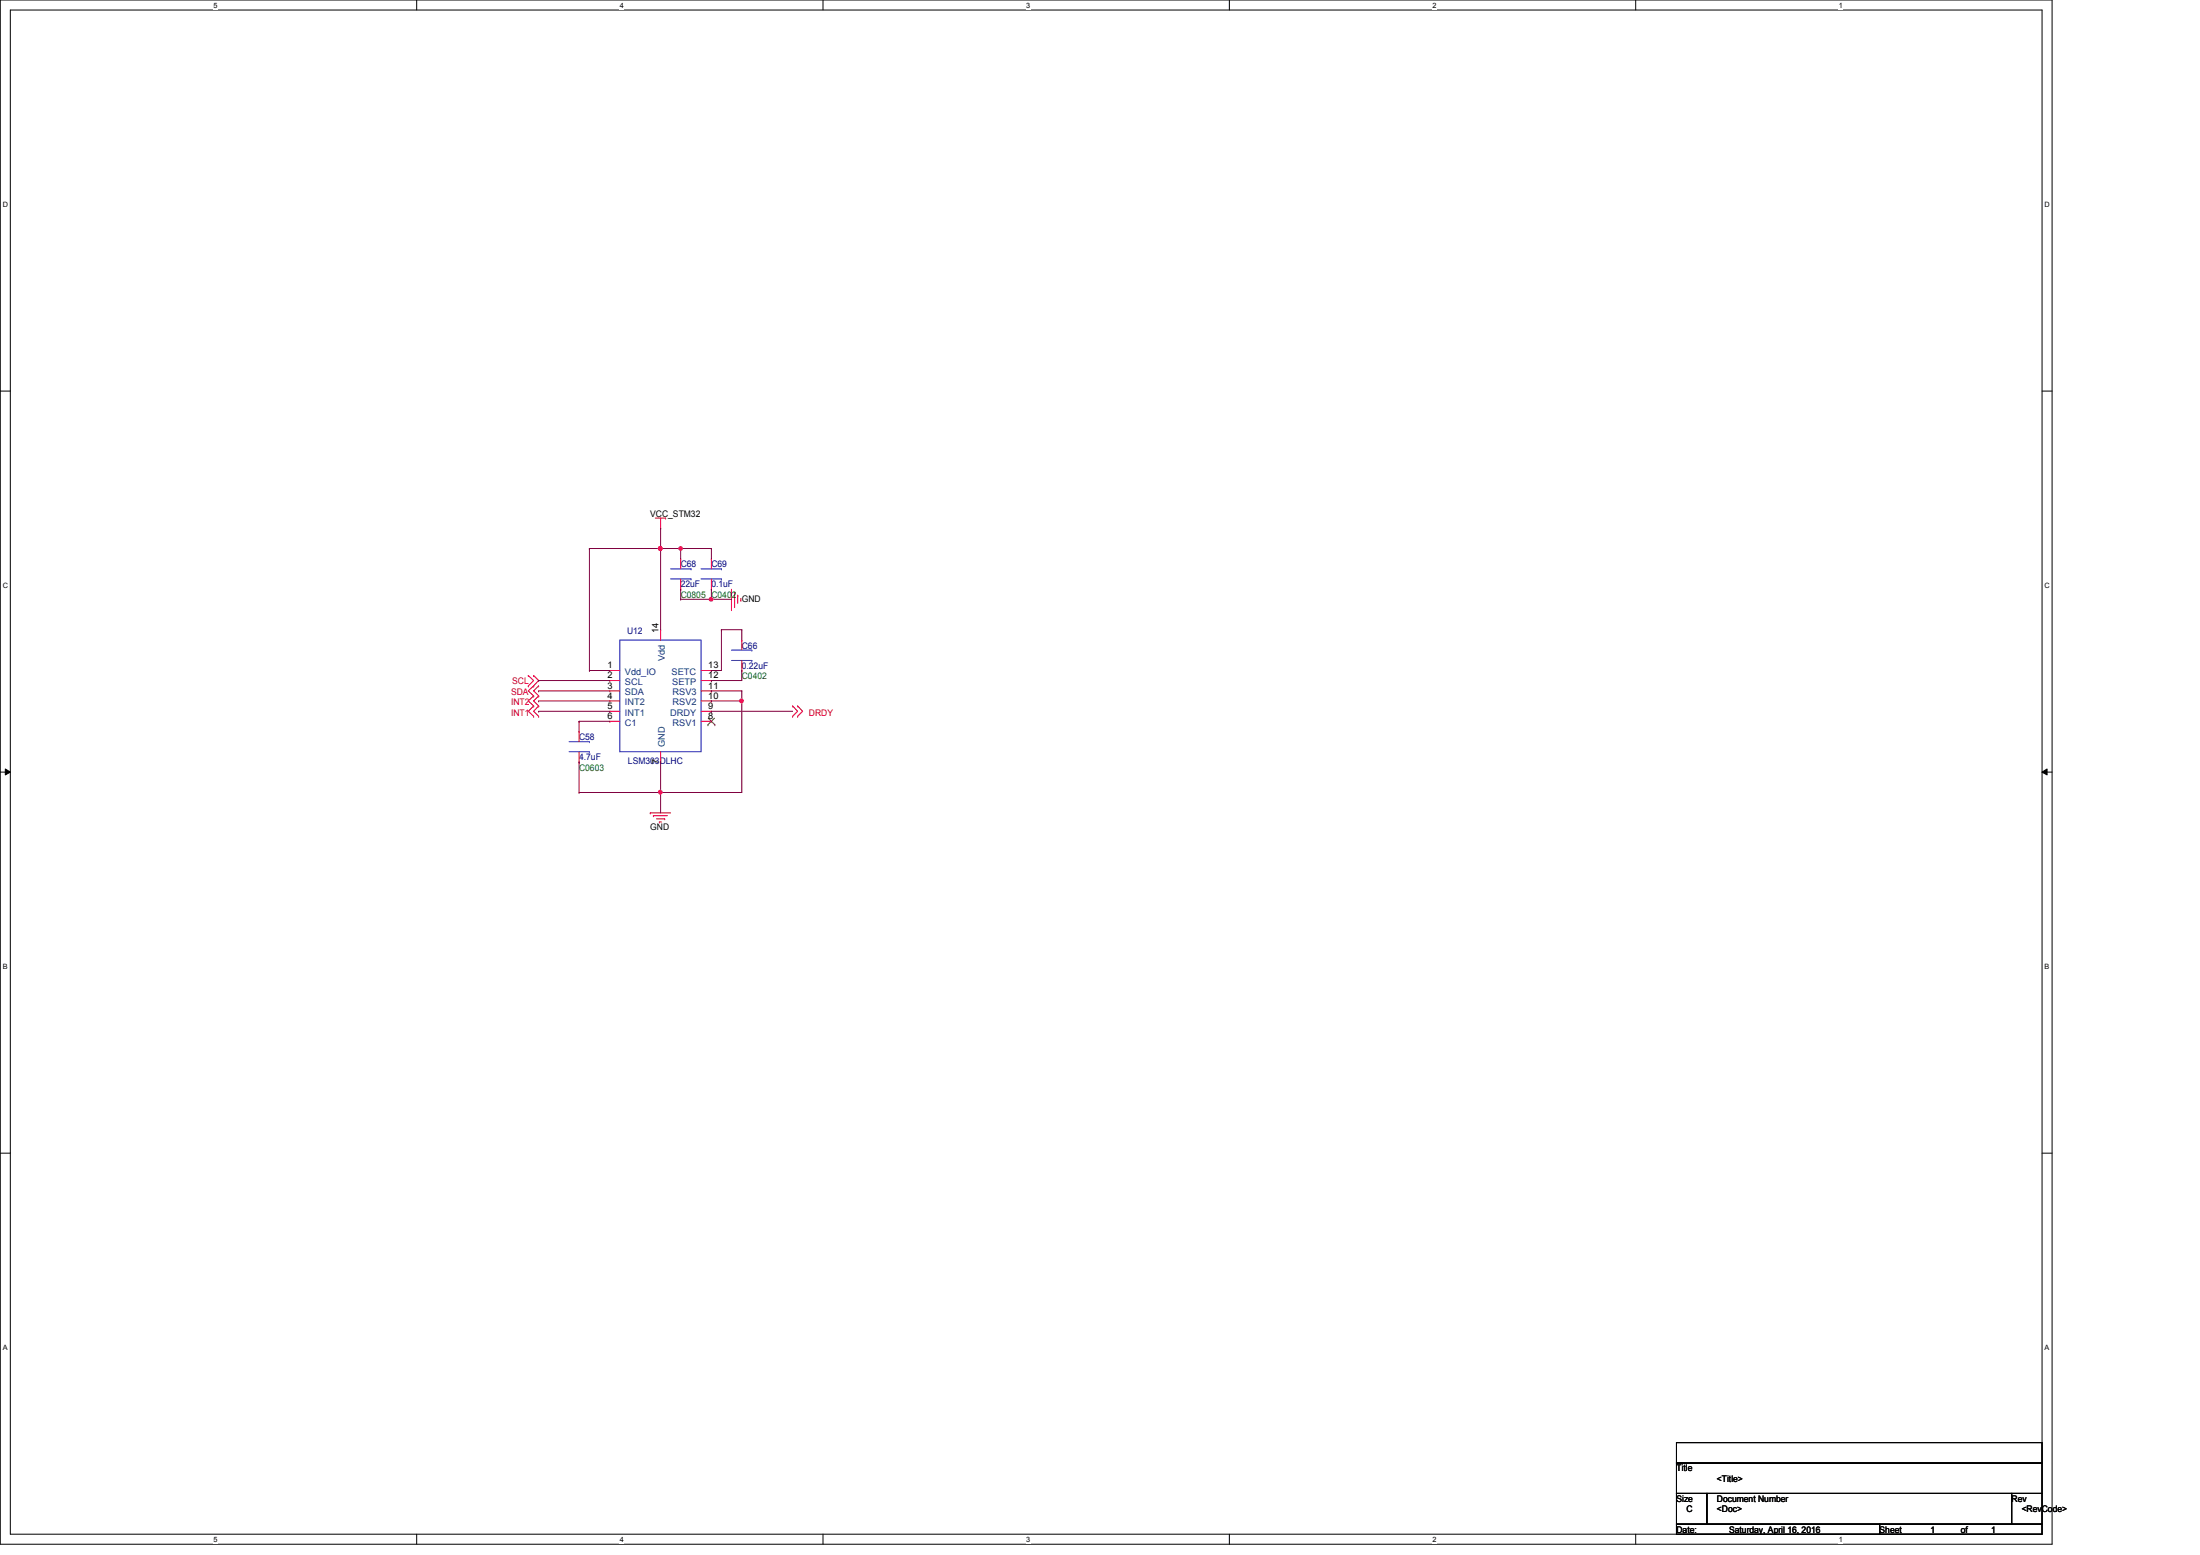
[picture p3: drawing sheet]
<svg xmlns="http://www.w3.org/2000/svg" width="297mm" height="210mm" viewBox="0 0 297 210" stroke-linecap="round" stroke-linejoin="round" font-family="sans-serif">
<path d="M0 0h277.1v208.4h-277.1zM1.4 1.4h274.3v205.7h-274.3z" fill="none" stroke="#000" stroke-width=".14"/>
<g fill="#fff">
<path d="M28.8 .1h.6v1.1h-.6z"/>
<path d="M28.8 207.2h.6v1.1h-.6z"/>
</g>
<path d="M56.3 0v1.4M56.3 207.1v1.3" fill="none" stroke="#000" stroke-width=".14"/>
<g fill="#fff">
<path d="M83.7 .1h.5v1.1h-.5z"/>
<path d="M83.7 207.2h.5v1.1h-.5z"/>
</g>
<path d="M111.1 0v1.4M111.1 207.1v1.3" fill="none" stroke="#000" stroke-width=".14"/>
<g fill="#fff">
<path d="M138.6 .1h.5v1.1h-.5z"/>
<path d="M138.6 207.2h.5v1.1h-.5z"/>
</g>
<path d="M166 0v1.4M166 207.1v1.3" fill="none" stroke="#000" stroke-width=".14"/>
<g fill="#fff">
<path d="M193.4 .1h.6v1.1h-.6z"/>
<path d="M193.4 207.2h.6v1.1h-.6z"/>
</g>
<path d="M220.8 0v1.4M220.8 207.1v1.3" fill="none" stroke="#000" stroke-width=".14"/>
<g fill="#fff">
<path d="M248.3 .1h.5v1.1h-.5z"/>
<path d="M248.3 207.2h.5v1.1h-.5z"/>
<path d="M.4 27.1h.7v1.1h-.7z"/>
<path d="M276.1 27.1h.7v1.1h-.7z"/>
<path d="M.4 78.5h.7v1.1h-.7z"/>
<path d="M276.1 78.5h.7v1.1h-.7z"/>
</g>
<path d="M0 52.8h1.4M275.7 52.8h1.4" fill="none" stroke="#000" stroke-width=".14"/>
<g fill="#fff">
<path d="M.4 129.9h.6v1.1h-.6z"/>
<path d="M276.1 129.9h.6v1.1h-.6z"/>
</g>
<path d="M0 104.2h1.4M.7 103.8l.7 .4-.7 .4zM275.7 104.2l.7-.4v.8zM275.7 104.2h1.4" fill="none" stroke="#000" stroke-width=".14"/>
<path d="M.7 103.8l.7 .4-.7 .4zM275.7 104.2l.7-.4v.8z" fill="#000"/>
<g fill="#fff">
<path d="M.4 181.4h.6v1.1h-.6z"/>
<path d="M276.1 181.4h.6v1.1h-.6z"/>
</g>
<path d="M0 155.7h1.4M275.7 155.7h1.4M226.4 194.7h49.3v2.8h-49.3zM226.4 197.5h49.3v4.1h-49.3zM226.4 201.6h4.1v4.1h-4.1zM226.4 205.7h27.4v1.4h-27.4zM230.5 201.6h41.1v4.1h-41.1zM253.8 205.7h21.9v1.4h-21.9zM271.6 201.6h4.1v4.1h-4.1z" fill="none" stroke="#000" stroke-width=".14"/>
<g fill="none" stroke="#f00" stroke-width=".14">
<path d="M88.5 69.9h1.4M89.2 71.3h.1M89.2 69.9v1.4M89.9 69.9h.1M91.9 75.4h.1M91.9 79.5h.1M91.9 75.4v1.4M91.9 78.1v1.4M96.1 75.4h.1M96.1 79.5h.1M96.1 75.4v1.4M96.1 78.1v1.4"/>
<path d="M98.8 79.5v2.8M99.2 80v1.9M71.3 92.6h.1M71.3 91.2h.1M71.3 91.2l.7 .7-.7 .7M72 91.2h.1M72 92.6h.1M72 93.9h.1M72 95.3h.1M72 96.7h.1M72 91.2l.7 .7-.7 .7M72 92.6l-.7 .7 .7 .6"/>
<path d="M72 93.9l-.7 .7 .7 .7M72 95.3l-.7 .7 .7 .7M72.7 92.6h.1M72.7 93.9h.1M72.7 95.3h.1M72.7 96.7h.1M72.7 92.6l-.7 .7 .7 .6M72.7 93.9l-.7 .7 .7 .7M72.7 95.3l-.7 .7 .7 .7M78.2 98.7h.1M78.2 98.7v1.4M82.3 90.5h.1"/>
<path d="M82.3 91.9h.1M82.3 93.3h.1M82.3 94.6h.1M82.3 96h.1M82.3 97.4h.1M82.3 90.5h1.4M82.3 91.9h1.4M82.3 93.3h1.4M82.3 94.6h1.4M82.3 96h1.4M82.3 97.4h1.4M89.2 85h.1"/>
<path d="M89.2 85v1.4M94.7 90.5h1.4M94.7 91.9h1.4M94.7 93.3h1.4M94.7 94.6h1.4M94.7 96h1.4M94.7 97.4h1.4M96.1 97.4h.1M96.1 96h.1M96.1 94.6h.1M96.1 93.3h.1M96.1 91.9h.1"/>
<path d="M96.1 90.5h.1M98.8 82.3h.1M99.2 81.9h.1M99.6 80.3h.1M99.6 80.3v1.1M100 81h.1M100 80.8v.2M100.2 86.4h.1M100.2 90.5h.1M100.2 86.4v1.4M100.2 89.2v1.3M107 95.3h.1"/>
<path d="M107 96.7h.1M107 95.3l.7 .7-.7 .7M107.7 95.3h.1M107.7 96.7h.1M107.7 95.3l.7 .7-.7 .7M78.2 102.9h.1M78.2 101.5v1.4M87.8 109.7h.1M87.8 109.7h2.7M88.2 110.1h.1M88.2 110.1h1.9M88.6 110.5h1.1"/>
<path d="M89 111h.1M89 111h.3M89.2 102.9h.1M89.2 101.5v1.4M89.7 110.5h.1"/>
</g>
<g fill="none" stroke="#00f" stroke-width=".14">
<path d="M90.5 76.8h2.8M90.5 78.1h2.8M93.3 76.8h.1M93.3 78.1h.1M94.7 76.8h2.7M94.7 78.1h2.7M97.4 76.8h.1M97.4 78.1h.1M83.7 86.4h11v15.1h-11zM98.8 87.8h2.7M98.8 89.2h2.7M101.5 87.8h.1"/>
<path d="M101.5 89.2h.1M76.8 100.1h2.8M76.8 101.5h2.8M79.6 100.1h.1M79.6 101.5h.1"/>
</g>
<path d="M95.6 97.8h.1M95.6 96.9l.9 .9M96.5 96.9l-.9 .9M96.5 97.8h.1" fill="none" stroke="#804000" stroke-width=".14"/>
<g fill="none" stroke="#800040" stroke-width=".14">
<path d="M78.2 97.4h.1M78.2 97.4h4.1M78.2 97.4v1.3M96.1 90.5h.1M96.1 91.9h.1M97.4 85h.1M97.4 85v5.5h-1.3M97.4 85h2.8M100.2 85h.1M100.2 90.5h.1M100.2 85v1.4M100.2 90.5v1.4h-4.1"/>
<path d="M78.2 102.9h.1M78.2 107h.1M78.2 102.9v4.1M78.2 107h11M89.2 102.9h.1M89.2 107h.1M89.2 102.9v6.8"/>
</g>
<circle cx="89.1" cy="106.9" r=".26" fill="#f0f"/>
<circle cx="89.1" cy="106.9" r=".26" fill="none" stroke="#f0f" stroke-width=".14"/>
<path d="M96.1 93.3h.1M96.1 93.3h4.1M100.2 94.6h.1M100.2 94.6v12.4" fill="none" stroke="#800040" stroke-width=".14"/>
<circle cx="100.1" cy="94.6" r=".26" fill="#f0f"/>
<circle cx="100.1" cy="94.6" r=".26" fill="none" stroke="#f0f" stroke-width=".14"/>
<g fill="none" stroke="#800040" stroke-width=".14">
<path d="M79.6 74h.1M79.6 74v16.5M79.6 74h9.6M72.7 94.6h.1M72.7 96h.1M72.7 94.6h9.6M72.7 96h9.6M79.6 90.5h.1M79.6 90.5h2.7M96.1 94.6h.1M96.1 96h.1M96.1 94.6h4.1"/>
<path d="M96.1 96h10.9M89.2 107h.1M89.2 107h11"/>
</g>
<circle cx="89.1" cy="74" r=".26" fill="#f0f"/>
<circle cx="89.1" cy="74" r=".26" fill="none" stroke="#f0f" stroke-width=".14"/>
<path d="M89.2 74h.1M89.2 74v11" fill="none" stroke="#800040" stroke-width=".14"/>
<circle cx="89.1" cy="74" r=".26" fill="#f0f"/>
<circle cx="89.1" cy="74" r=".26" fill="none" stroke="#f0f" stroke-width=".14"/>
<path d="M91.9 74h.1M91.9 74h4.2" fill="none" stroke="#800040" stroke-width=".14"/>
<circle cx="91.9" cy="74" r=".26" fill="#f0f"/>
<circle cx="91.9" cy="74" r=".26" fill="none" stroke="#f0f" stroke-width=".14"/>
<path d="M89.2 71.3h.1M89.2 74h.1M89.2 71.3v2.7M89.2 74h2.7" fill="none" stroke="#800040" stroke-width=".14"/>
<circle cx="89.1" cy="74" r=".26" fill="#f0f"/>
<circle cx="89.1" cy="74" r=".26" fill="none" stroke="#f0f" stroke-width=".14"/>
<path d="M91.9 74h.1M91.9 79.5h.1M91.9 74v1.4M91.9 79.5v1.4M96.1 74h.1M96.1 74v1.4M96.1 80.9h.1M96.1 80.9h2.7" fill="none" stroke="#800040" stroke-width=".14"/>
<circle cx="96" cy="80.9" r=".26" fill="#f0f"/>
<circle cx="96" cy="80.9" r=".26" fill="none" stroke="#f0f" stroke-width=".14"/>
<path d="M96.1 79.5h.1M96.1 79.5v1.4h-4.2M72.7 91.9h.1M72.7 93.3h.1M72.7 91.9h9.6M72.7 93.3h9.6M91.9 80.9h.1M100.2 93.3h.1M100.2 93.3v1.3" fill="none" stroke="#800040" stroke-width=".14"/>
<circle cx="89.1" cy="106.9" r=".26" fill="#f0f"/>
<circle cx="89.1" cy="106.9" r=".26" fill="none" stroke="#f0f" stroke-width=".14"/>
<circle cx="100.1" cy="94.6" r=".26" fill="#f0f"/>
<circle cx="100.1" cy="94.6" r=".26" fill="none" stroke="#f0f" stroke-width=".14"/>
<circle cx="89.1" cy="74" r=".26" fill="#f0f"/>
<circle cx="89.1" cy="74" r=".26" fill="none" stroke="#f0f" stroke-width=".14"/>
<circle cx="89.1" cy="74" r=".26" fill="#f0f"/>
<circle cx="89.1" cy="74" r=".26" fill="none" stroke="#f0f" stroke-width=".14"/>
<circle cx="91.9" cy="74" r=".26" fill="#f0f"/>
<circle cx="91.9" cy="74" r=".26" fill="none" stroke="#f0f" stroke-width=".14"/>
<circle cx="89.1" cy="74" r=".26" fill="#f0f"/>
<circle cx="89.1" cy="74" r=".26" fill="none" stroke="#f0f" stroke-width=".14"/>
<circle cx="96" cy="80.9" r=".26" fill="#f0f"/>
<circle cx="96" cy="80.9" r=".26" fill="none" stroke="#f0f" stroke-width=".14"/>
<g font-size="1.2">
<text x="87.8" y="69.7">VCC_STM32</text>
<text x="100.2" y="81.2">GND</text>
<text x="88.9" y="85.4" transform="rotate(-90 88.9 85.4)">14</text>
<text x="82" y="90.2">1</text>
<text x="82" y="91.6">2</text>
<text x="82" y="93">3</text>
<text x="82" y="94.3">4</text>
<text x="82" y="95.7">5</text>
<text x="95.6" y="95.7">9</text>
<text x="95.6" y="94.3">10</text>
<text x="95.6" y="93">11</text>
<text x="95.6" y="91.6">12</text>
<text x="95.6" y="90.2">13</text>
<text x="82" y="97.1">6</text>
<text x="95.6" y="97.1">8</text>
<text x="88.9" y="103.1" transform="rotate(-90 88.9 103.1)">7</text>
<text x="87.8" y="112">GND</text>
<text x="226.4" y="198.6">Title</text>
<text x="226.4" y="202.7">Size</text>
<text x="231.8" y="202.7">Document Number</text>
<text x="231.8" y="200">&lt;Title&gt;</text>
<text x="271.6" y="202.7">Rev</text>
<text x="226.4" y="206.9">Date:</text>
<text x="227.7" y="204.1">C</text>
<text x="231.8" y="204.1">&lt;Doc&gt;</text>
<text x="233.5" y="206.9">Saturday, April 16, 2016</text>
<text x="253.8" y="206.9">Sheet</text>
<text x="260.6" y="206.9">1</text>
<text x="264.7" y="206.9">of</text>
<text x="268.9" y="206.9">1</text>
<text x="273" y="204.1">&lt;RevCode&gt;</text>
</g>
<g font-size="1.2" fill="#000080">
<text x="91.9" y="76.6">C68</text>
<text x="96.1" y="76.6">C69</text>
<text x="91.9" y="79.3">22uF</text>
<text x="96.1" y="79.3">0.1uF</text>
<text x="84.7" y="85.6">U12</text>
<text x="100.2" y="87.5">C66</text>
<text x="100.2" y="90.3">0.22uF</text>
<text x="78.2" y="99.9">C58</text>
<text x="78.2" y="102.6">4.7uF</text>
<text x="84.8" y="103.2">LSM303DLHC</text>
</g>
<g font-size="1.2" fill="#008000">
<text x="91.9" y="80.7">C0805 C0402</text>
<text x="100.2" y="91.7">C0402</text>
<text x="78.2" y="104">C0603</text>
</g>
<g font-size="1.2" fill="#004080">
<text x="89.8" y="89.3" transform="rotate(-90 89.8 89.3)">Vdd</text>
<text x="84.4" y="91.1">Vdd_IO</text>
<text x="84.4" y="92.5">SCL</text>
<text x="84.4" y="93.9">SDA</text>
<text x="84.4" y="95.2">INT2</text>
<text x="90.7" y="91.1">SETC</text>
<text x="90.8" y="92.5">SETP</text>
<text x="90.8" y="95.2">RSV2</text>
<text x="90.8" y="93.9">RSV3</text>
<text x="84.4" y="96.6">INT1</text>
<text x="84.4" y="98">C1</text>
<text x="89.8" y="100.8" transform="rotate(-90 89.8 100.8)">GND</text>
<text x="90.5" y="96.6">DRDY</text>
<text x="90.8" y="98">RSV1</text>
</g>
<g font-size="1.2" fill="#f00">
<text x="69" y="93.9">SDA</text>
<text x="69" y="95.2">INT2</text>
<text x="69.2" y="92.3">SCL</text>
<text x="69" y="96.6">INT1</text>
<text x="109.2" y="96.6">DRDY</text>
</g>
<g font-size="1">
<text x="28.8" y="1">5</text>
<text x="83.7" y="1">4</text>
<text x="138.6" y="1">3</text>
<text x="193.4" y="1">2</text>
<text x="248.3" y="1">1</text>
<text x=".4" y="27.9">D</text>
<text x="276.1" y="27.9">D</text>
<text x=".4" y="79.4">C</text>
<text x="276.1" y="79.4">C</text>
<text x=".4" y="130.8">B</text>
<text x="276.1" y="130.8">B</text>
<text x=".4" y="182.2">A</text>
<text x="276.1" y="182.2">A</text>
<text x="28.8" y="208.1">5</text>
<text x="83.7" y="208.1">4</text>
<text x="138.6" y="208.1">3</text>
<text x="193.4" y="208.1">2</text>
<text x="248.3" y="208.1">1</text>
</g>
</svg>
